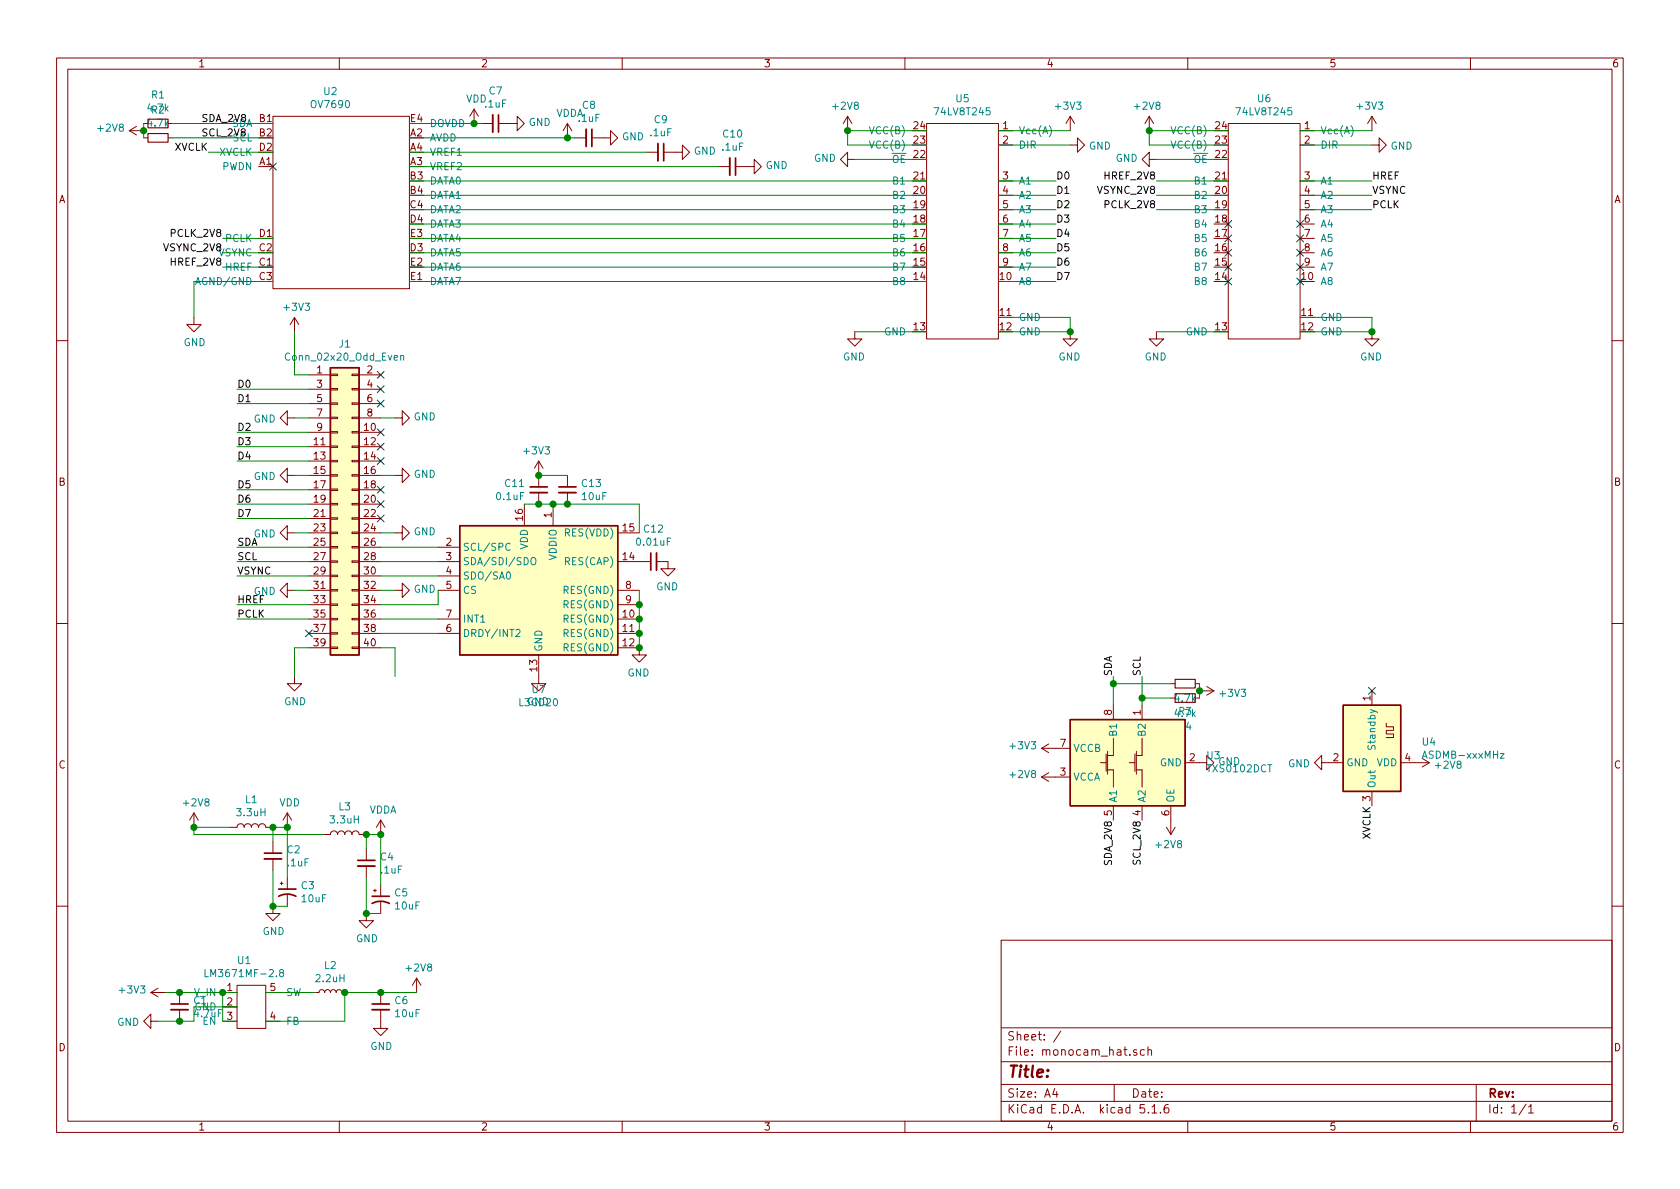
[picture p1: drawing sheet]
EESchema Schematic File Version 4
EELAYER 30 0
EELAYER END
$Descr A4 11693 8268
encoding utf-8
Sheet 1 1
Title ""
Date ""
Rev ""
Comp ""
Comment1 ""
Comment2 ""
Comment3 ""
Comment4 ""
$EndDescr
Wire Wire Line
	1900 1950 1350 1950
Wire Wire Line
	1350 1950 1350 2200
$Comp
L Device:C_Small C7
U 1 1
P 3450 850
F 0 "C7" V 3221 850 50  0000 C CNN
F 1 ".1uF" V 3312 850 50  0000 C CNN
F 2 "Capacitor_SMD:C_0402_1005Metric" H 3450 850 50  0001 C CNN
F 3 "~" H 3450 850 50  0001 C CNN
	1    3450 850 
	0    1    1    0   
$EndComp
Wire Wire Line
	2850 850  3300 850 
$Comp
L power:GND #PWR0101
U 1 1
P 3550 850
F 0 "#PWR0101" H 3550 600 50  0001 C CNN
F 1 "GND" V 3555 722 50  0000 R CNN
F 2 "" H 3550 850 50  0001 C CNN
F 3 "" H 3550 850 50  0001 C CNN
	1    3550 850 
	0    -1   -1   0   
$EndComp
$Comp
L power:VDD #PWR0102
U 1 1
P 3300 850
F 0 "#PWR0102" H 3300 700 50  0001 C CNN
F 1 "VDD" H 3317 1023 50  0000 C CNN
F 2 "" H 3300 850 50  0001 C CNN
F 3 "" H 3300 850 50  0001 C CNN
	1    3300 850 
	1    0    0    -1  
$EndComp
Connection ~ 3300 850 
Wire Wire Line
	3300 850  3350 850 
$Comp
L Device:C_Small C8
U 1 1
P 4100 950
F 0 "C8" V 3871 950 50  0000 C CNN
F 1 ".1uF" V 3962 950 50  0000 C CNN
F 2 "Capacitor_SMD:C_0402_1005Metric" H 4100 950 50  0001 C CNN
F 3 "~" H 4100 950 50  0001 C CNN
	1    4100 950 
	0    1    1    0   
$EndComp
$Comp
L power:GND #PWR0103
U 1 1
P 4200 950
F 0 "#PWR0103" H 4200 700 50  0001 C CNN
F 1 "GND" V 4205 822 50  0000 R CNN
F 2 "" H 4200 950 50  0001 C CNN
F 3 "" H 4200 950 50  0001 C CNN
	1    4200 950 
	0    -1   -1   0   
$EndComp
Wire Wire Line
	2850 950  3950 950 
$Comp
L power:VDDA #PWR0104
U 1 1
P 3950 950
F 0 "#PWR0104" H 3950 800 50  0001 C CNN
F 1 "VDDA" H 3967 1123 50  0000 C CNN
F 2 "" H 3950 950 50  0001 C CNN
F 3 "" H 3950 950 50  0001 C CNN
	1    3950 950 
	1    0    0    -1  
$EndComp
Connection ~ 3950 950 
Wire Wire Line
	3950 950  4000 950 
$Comp
L Device:C_Small C10
U 1 1
P 5100 1150
F 0 "C10" V 4871 1150 50  0000 C CNN
F 1 ".1uF" V 4962 1150 50  0000 C CNN
F 2 "Capacitor_SMD:C_0402_1005Metric" H 5100 1150 50  0001 C CNN
F 3 "~" H 5100 1150 50  0001 C CNN
	1    5100 1150
	0    1    1    0   
$EndComp
$Comp
L power:GND #PWR0106
U 1 1
P 5200 1150
F 0 "#PWR0106" H 5200 900 50  0001 C CNN
F 1 "GND" V 5205 1022 50  0000 R CNN
F 2 "" H 5200 1150 50  0001 C CNN
F 3 "" H 5200 1150 50  0001 C CNN
	1    5200 1150
	0    -1   -1   0   
$EndComp
Wire Wire Line
	2850 1050 4500 1050
Wire Wire Line
	2150 4500 2050 4500
Wire Wire Line
	2050 4100 2150 4100
Wire Wire Line
	2050 3700 2150 3700
Wire Wire Line
	2050 3300 2150 3300
Wire Wire Line
	2050 2900 2150 2900
Wire Wire Line
	2650 2900 2750 2900
Wire Wire Line
	2750 3300 2650 3300
Wire Wire Line
	2750 3700 2650 3700
Wire Wire Line
	2750 4100 2650 4100
Wire Wire Line
	2750 4500 2650 4500
Wire Wire Line
	2050 4500 2050 4700
Wire Wire Line
	2750 4700 2750 4500
$Comp
L power:GND #PWR0107
U 1 1
P 2050 4700
F 0 "#PWR0107" H 2050 4450 50  0001 C CNN
F 1 "GND" H 2055 4527 50  0000 C CNN
F 2 "" H 2050 4700 50  0001 C CNN
F 3 "" H 2050 4700 50  0001 C CNN
	1    2050 4700
	1    0    0    -1  
$EndComp
Wire Wire Line
	2150 2600 2050 2600
Wire Wire Line
	2050 2600 2050 2300
$Comp
L power:+3V3 #PWR0108
U 1 1
P 2050 2300
F 0 "#PWR0108" H 2050 2150 50  0001 C CNN
F 1 "+3V3" H 2065 2473 50  0000 C CNN
F 2 "" H 2050 2300 50  0001 C CNN
F 3 "" H 2050 2300 50  0001 C CNN
	1    2050 2300
	1    0    0    -1  
$EndComp
Text Label 1650 2700 0    50   ~ 0
D0
Text Label 1650 2800 0    50   ~ 0
D1
Text Label 1650 3000 0    50   ~ 0
D2
Text Label 1650 3100 0    50   ~ 0
D3
Text Label 1650 3200 0    50   ~ 0
D4
Text Label 1650 3400 0    50   ~ 0
D5
Text Label 1650 3500 0    50   ~ 0
D6
Text Label 1650 3600 0    50   ~ 0
D7
Wire Wire Line
	1650 2700 2150 2700
Wire Wire Line
	2150 2800 1650 2800
Wire Wire Line
	1650 3000 2150 3000
Wire Wire Line
	2150 3100 1650 3100
Wire Wire Line
	1650 3200 2150 3200
Wire Wire Line
	2150 3400 1650 3400
Wire Wire Line
	1650 3500 2150 3500
Wire Wire Line
	2150 3600 1650 3600
Text Label 1400 850  0    50   ~ 0
SDA_2V8
Text Label 1400 950  0    50   ~ 0
SCL_2V8
Text Label 1650 3800 0    50   ~ 0
SDA
Wire Wire Line
	1650 3800 2150 3800
Text Label 1650 3900 0    50   ~ 0
SCL
Wire Wire Line
	1650 3900 2150 3900
Text Label 1550 1750 2    50   ~ 0
VSYNC_2V8
Text Label 1550 1850 2    50   ~ 0
HREF_2V8
Text Label 1550 1650 2    50   ~ 0
PCLK_2V8
Text Label 1650 4000 0    50   ~ 0
VSYNC
Text Label 1650 4200 0    50   ~ 0
HREF
Text Label 1650 4300 0    50   ~ 0
PCLK
Wire Wire Line
	1650 4300 2150 4300
Wire Wire Line
	2150 4200 1650 4200
Wire Wire Line
	1650 4000 2150 4000
Wire Wire Line
	1550 1650 1900 1650
Wire Wire Line
	1900 1750 1550 1750
Wire Wire Line
	1550 1850 1900 1850
Wire Wire Line
	8550 900  8000 900 
Wire Wire Line
	8000 900  8000 1000
Wire Wire Line
	8000 1000 8550 1000
$Comp
L power:+2V8 #PWR0109
U 1 1
P 8000 900
F 0 "#PWR0109" H 8000 750 50  0001 C CNN
F 1 "+2V8" H 8015 1073 50  0000 C CNN
F 2 "" H 8000 900 50  0001 C CNN
F 3 "" H 8000 900 50  0001 C CNN
	1    8000 900 
	-1   0    0    -1  
$EndComp
Connection ~ 8000 900 
$Comp
L power:+3V3 #PWR0110
U 1 1
P 9550 900
F 0 "#PWR0110" H 9550 750 50  0001 C CNN
F 1 "+3V3" H 9565 1073 50  0000 C CNN
F 2 "" H 9550 900 50  0001 C CNN
F 3 "" H 9550 900 50  0001 C CNN
	1    9550 900 
	-1   0    0    -1  
$EndComp
Wire Wire Line
	9050 2200 9550 2200
Wire Wire Line
	9550 2200 9550 2300
Wire Wire Line
	9550 2300 9050 2300
$Comp
L power:GND #PWR0111
U 1 1
P 9550 2300
F 0 "#PWR0111" H 9550 2050 50  0001 C CNN
F 1 "GND" H 9555 2127 50  0000 C CNN
F 2 "" H 9550 2300 50  0001 C CNN
F 3 "" H 9550 2300 50  0001 C CNN
	1    9550 2300
	-1   0    0    -1  
$EndComp
Connection ~ 9550 2300
Wire Wire Line
	8550 2300 8050 2300
$Comp
L power:GND #PWR0112
U 1 1
P 8050 2300
F 0 "#PWR0112" H 8050 2050 50  0001 C CNN
F 1 "GND" H 8055 2127 50  0000 C CNN
F 2 "" H 8050 2300 50  0001 C CNN
F 3 "" H 8050 2300 50  0001 C CNN
	1    8050 2300
	-1   0    0    -1  
$EndComp
Wire Wire Line
	8550 1100 8050 1100
$Comp
L power:GND #PWR0113
U 1 1
P 8050 1100
F 0 "#PWR0113" H 8050 850 50  0001 C CNN
F 1 "GND" V 8055 972 50  0000 R CNN
F 2 "" H 8050 1100 50  0001 C CNN
F 3 "" H 8050 1100 50  0001 C CNN
	1    8050 1100
	0    1    -1   0   
$EndComp
$Comp
L power:GND #PWR0114
U 1 1
P 9550 1000
F 0 "#PWR0114" H 9550 750 50  0001 C CNN
F 1 "GND" V 9555 872 50  0000 R CNN
F 2 "" H 9550 1000 50  0001 C CNN
F 3 "" H 9550 1000 50  0001 C CNN
	1    9550 1000
	0    -1   1    0   
$EndComp
Text Label 8050 1350 2    50   ~ 0
VSYNC_2V8
Text Label 8050 1250 2    50   ~ 0
HREF_2V8
Text Label 8050 1450 2    50   ~ 0
PCLK_2V8
Wire Wire Line
	8550 1250 8050 1250
Wire Wire Line
	8050 1350 8550 1350
Wire Wire Line
	8550 1450 8050 1450
Text Label 9550 1250 0    50   ~ 0
HREF
Wire Wire Line
	9050 1250 9550 1250
Wire Wire Line
	9050 1450 9550 1450
Wire Wire Line
	9550 1350 9050 1350
Text Label 9550 1450 0    50   ~ 0
PCLK
Text Label 9550 1350 0    50   ~ 0
VSYNC
$Comp
L Device:R_Small R1
U 1 1
P 1100 850
F 0 "R1" V 1296 850 50  0000 C CNN
F 1 "4.7k" V 1205 850 50  0000 C CNN
F 2 "Resistor_SMD:R_0402_1005Metric" H 1100 850 50  0001 C CNN
F 3 "~" H 1100 850 50  0001 C CNN
	1    1100 850 
	0    -1   -1   0   
$EndComp
$Comp
L Device:R_Small R2
U 1 1
P 1100 950
F 0 "R2" V 904 950 50  0000 C CNN
F 1 "4.7k" V 995 950 50  0000 C CNN
F 2 "Resistor_SMD:R_0402_1005Metric" H 1100 950 50  0001 C CNN
F 3 "~" H 1100 950 50  0001 C CNN
	1    1100 950 
	0    1    1    0   
$EndComp
Wire Wire Line
	1000 850  1000 900 
$Comp
L power:+2V8 #PWR0115
U 1 1
P 1000 900
F 0 "#PWR0115" H 1000 750 50  0001 C CNN
F 1 "+2V8" V 1015 1028 50  0000 L CNN
F 2 "" H 1000 900 50  0001 C CNN
F 3 "" H 1000 900 50  0001 C CNN
	1    1000 900 
	0    -1   -1   0   
$EndComp
Connection ~ 1000 900 
Wire Wire Line
	1000 900  1000 950 
Wire Wire Line
	1200 850  1900 850 
Wire Wire Line
	1200 950  1900 950 
$Comp
L Oscillator:ASDMB-xxxMHz U4
U 1 1
P 9550 5200
F 0 "U4" V 9504 5544 50  0000 L CNN
F 1 "ASDMB-xxxMHz" V 9595 5544 50  0000 L CNN
F 2 "Oscillator:Oscillator_SMD_Abracon_ASDMB-4Pin_2.5x2.0mm" H 9550 5200 50  0001 C CNN
F 3 "https://abracon.com/Oscillators/ASDMB.pdf" H 9850 5650 50  0001 C CNN
	1    9550 5200
	0    1    1    0   
$EndComp
$Comp
L power:+2V8 #PWR0116
U 1 1
P 9850 5300
F 0 "#PWR0116" H 9850 5150 50  0001 C CNN
F 1 "+2V8" V 9865 5428 50  0000 L CNN
F 2 "" H 9850 5300 50  0001 C CNN
F 3 "" H 9850 5300 50  0001 C CNN
	1    9850 5300
	0    1    1    0   
$EndComp
Text Label 9550 5600 3    50   ~ 0
XVCLK
Text Label 1450 1050 2    50   ~ 0
XVCLK
Wire Wire Line
	1450 1050 1900 1050
$Comp
L power:GND #PWR0117
U 1 1
P 9250 5300
F 0 "#PWR0117" H 9250 5050 50  0001 C CNN
F 1 "GND" V 9255 5172 50  0000 R CNN
F 2 "" H 9250 5300 50  0001 C CNN
F 3 "" H 9250 5300 50  0001 C CNN
	1    9250 5300
	0    1    1    0   
$EndComp
NoConn ~ 9550 4800
NoConn ~ 1900 1150
NoConn ~ 2150 4400
NoConn ~ 9050 1850
NoConn ~ 9050 1950
NoConn ~ 8550 1850
NoConn ~ 8550 1950
$Comp
L Connector_Generic:Conn_02x20_Odd_Even J1
U 1 1
P 2350 3500
F 0 "J1" H 2400 4617 50  0000 C CNN
F 1 "Conn_02x20_Odd_Even" H 2400 4526 50  0000 C CNN
F 2 "Connector_PinHeader_2.54mm:PinHeader_2x20_P2.54mm_Vertical" H 2350 3500 50  0001 C CNN
F 3 "~" H 2350 3500 50  0001 C CNN
	1    2350 3500
	1    0    0    -1  
$EndComp
$Comp
L monocam_hat-rescue:OV7690-sch_symbols U2
U 1 1
P 2350 1450
F 0 "U2" H 2300 2275 50  0000 C CNN
F 1 "OV7690" H 2300 2184 50  0000 C CNN
F 2 "User Footprints:BGA-20_2.4x2.6mm_Layout4x5_P0.5mm_0.2mm_Pad" H 2300 1450 50  0001 C CNN
F 3 "" H 2300 1450 50  0001 C CNN
	1    2350 1450
	1    0    0    -1  
$EndComp
$Comp
L monocam_hat-rescue:74LV8T245-sch_symbols U6
U 1 1
P 8800 1750
F 0 "U6" H 8800 2825 50  0000 C CNN
F 1 "74LV8T245" H 8800 2734 50  0000 C CNN
F 2 "Package_SO:TSSOP-24_4.4x7.8mm_P0.65mm" H 8800 1750 50  0001 C CNN
F 3 "" H 8800 1750 50  0001 C CNN
	1    8800 1750
	-1   0    0    -1  
$EndComp
Wire Wire Line
	9550 900  9050 900 
Wire Wire Line
	9550 1000 9050 1000
$Comp
L Logic_LevelTranslator:TXS0102DCT U3
U 1 1
P 7850 5300
F 0 "U3" V 7896 4756 50  0000 R CNN
F 1 "TXS0102DCT" V 7805 4756 50  0000 R CNN
F 2 "Package_SO:SSOP-8_2.95x2.8mm_P0.65mm" H 7850 4750 50  0001 C CNN
F 3 "http://www.ti.com/lit/gpn/txs0102" H 7850 5280 50  0001 C CNN
	1    7850 5300
	0    -1   -1   0   
$EndComp
$Comp
L power:+3V3 #PWR0118
U 1 1
P 7350 5200
F 0 "#PWR0118" H 7350 5050 50  0001 C CNN
F 1 "+3V3" V 7365 5328 50  0000 L CNN
F 2 "" H 7350 5200 50  0001 C CNN
F 3 "" H 7350 5200 50  0001 C CNN
	1    7350 5200
	0    -1   -1   0   
$EndComp
$Comp
L power:+2V8 #PWR0119
U 1 1
P 7350 5400
F 0 "#PWR0119" H 7350 5250 50  0001 C CNN
F 1 "+2V8" V 7365 5528 50  0000 L CNN
F 2 "" H 7350 5400 50  0001 C CNN
F 3 "" H 7350 5400 50  0001 C CNN
	1    7350 5400
	0    -1   -1   0   
$EndComp
$Comp
L power:GND #PWR0120
U 1 1
P 8350 5300
F 0 "#PWR0120" H 8350 5050 50  0001 C CNN
F 1 "GND" V 8355 5172 50  0000 R CNN
F 2 "" H 8350 5300 50  0001 C CNN
F 3 "" H 8350 5300 50  0001 C CNN
	1    8350 5300
	0    -1   -1   0   
$EndComp
Text Label 7750 5700 3    50   ~ 0
SDA_2V8
Text Label 7950 5700 3    50   ~ 0
SCL_2V8
$Comp
L power:+2V8 #PWR0121
U 1 1
P 8150 5700
F 0 "#PWR0121" H 8150 5550 50  0001 C CNN
F 1 "+2V8" H 8165 5873 50  0000 C CNN
F 2 "" H 8150 5700 50  0001 C CNN
F 3 "" H 8150 5700 50  0001 C CNN
	1    8150 5700
	-1   0    0    1   
$EndComp
Text Label 7750 4700 1    50   ~ 0
SDA
Text Label 7950 4700 1    50   ~ 0
SCL
$Comp
L Device:R_Small R4
U 1 1
P 8250 4850
F 0 "R4" V 8446 4850 50  0000 C CNN
F 1 "4.7k" V 8355 4850 50  0000 C CNN
F 2 "Resistor_SMD:R_0402_1005Metric" H 8250 4850 50  0001 C CNN
F 3 "~" H 8250 4850 50  0001 C CNN
	1    8250 4850
	0    1    1    0   
$EndComp
$Comp
L Device:R_Small R3
U 1 1
P 8250 4750
F 0 "R3" V 8054 4750 50  0000 C CNN
F 1 "4.7k" V 8145 4750 50  0000 C CNN
F 2 "Resistor_SMD:R_0402_1005Metric" H 8250 4750 50  0001 C CNN
F 3 "~" H 8250 4750 50  0001 C CNN
	1    8250 4750
	0    -1   -1   0   
$EndComp
Wire Wire Line
	7950 4700 7950 4850
Wire Wire Line
	7750 4900 7750 4750
Wire Wire Line
	8150 4750 7750 4750
Connection ~ 7750 4750
Wire Wire Line
	7750 4750 7750 4700
Wire Wire Line
	8150 4850 7950 4850
Connection ~ 7950 4850
Wire Wire Line
	7950 4850 7950 4900
Wire Wire Line
	8350 4750 8350 4800
$Comp
L power:+3V3 #PWR0122
U 1 1
P 8350 4800
F 0 "#PWR0122" H 8350 4650 50  0001 C CNN
F 1 "+3V3" V 8365 4928 50  0000 L CNN
F 2 "" H 8350 4800 50  0001 C CNN
F 3 "" H 8350 4800 50  0001 C CNN
	1    8350 4800
	0    1    1    0   
$EndComp
Connection ~ 8350 4800
Wire Wire Line
	8350 4800 8350 4850
$Comp
L power:GND #PWR0123
U 1 1
P 1350 2200
F 0 "#PWR0123" H 1350 1950 50  0001 C CNN
F 1 "GND" H 1355 2027 50  0000 C CNN
F 2 "" H 1350 2200 50  0001 C CNN
F 3 "" H 1350 2200 50  0001 C CNN
	1    1350 2200
	1    0    0    -1  
$EndComp
Wire Wire Line
	6450 900  5900 900 
Wire Wire Line
	5900 900  5900 1000
Wire Wire Line
	5900 1000 6450 1000
$Comp
L power:+2V8 #PWR0124
U 1 1
P 5900 900
F 0 "#PWR0124" H 5900 750 50  0001 C CNN
F 1 "+2V8" H 5915 1073 50  0000 C CNN
F 2 "" H 5900 900 50  0001 C CNN
F 3 "" H 5900 900 50  0001 C CNN
	1    5900 900 
	-1   0    0    -1  
$EndComp
Connection ~ 5900 900 
$Comp
L power:+3V3 #PWR0125
U 1 1
P 7450 900
F 0 "#PWR0125" H 7450 750 50  0001 C CNN
F 1 "+3V3" H 7465 1073 50  0000 C CNN
F 2 "" H 7450 900 50  0001 C CNN
F 3 "" H 7450 900 50  0001 C CNN
	1    7450 900 
	-1   0    0    -1  
$EndComp
Wire Wire Line
	6950 2200 7450 2200
Wire Wire Line
	7450 2200 7450 2300
Wire Wire Line
	7450 2300 6950 2300
$Comp
L power:GND #PWR0126
U 1 1
P 7450 2300
F 0 "#PWR0126" H 7450 2050 50  0001 C CNN
F 1 "GND" H 7455 2127 50  0000 C CNN
F 2 "" H 7450 2300 50  0001 C CNN
F 3 "" H 7450 2300 50  0001 C CNN
	1    7450 2300
	-1   0    0    -1  
$EndComp
Connection ~ 7450 2300
Wire Wire Line
	6450 2300 5950 2300
$Comp
L power:GND #PWR0127
U 1 1
P 5950 2300
F 0 "#PWR0127" H 5950 2050 50  0001 C CNN
F 1 "GND" H 5955 2127 50  0000 C CNN
F 2 "" H 5950 2300 50  0001 C CNN
F 3 "" H 5950 2300 50  0001 C CNN
	1    5950 2300
	-1   0    0    -1  
$EndComp
Wire Wire Line
	6450 1100 5950 1100
$Comp
L power:GND #PWR0128
U 1 1
P 5950 1100
F 0 "#PWR0128" H 5950 850 50  0001 C CNN
F 1 "GND" V 5955 972 50  0000 R CNN
F 2 "" H 5950 1100 50  0001 C CNN
F 3 "" H 5950 1100 50  0001 C CNN
	1    5950 1100
	0    1    -1   0   
$EndComp
$Comp
L power:GND #PWR0129
U 1 1
P 7450 1000
F 0 "#PWR0129" H 7450 750 50  0001 C CNN
F 1 "GND" V 7455 872 50  0000 R CNN
F 2 "" H 7450 1000 50  0001 C CNN
F 3 "" H 7450 1000 50  0001 C CNN
	1    7450 1000
	0    -1   1    0   
$EndComp
$Comp
L monocam_hat-rescue:74LV8T245-sch_symbols U5
U 1 1
P 6700 1750
F 0 "U5" H 6700 2825 50  0000 C CNN
F 1 "74LV8T245" H 6700 2734 50  0000 C CNN
F 2 "Package_SO:TSSOP-24_4.4x7.8mm_P0.65mm" H 6700 1750 50  0001 C CNN
F 3 "" H 6700 1750 50  0001 C CNN
	1    6700 1750
	-1   0    0    -1  
$EndComp
Wire Wire Line
	7450 900  6950 900 
Wire Wire Line
	7450 1000 6950 1000
Wire Wire Line
	2850 1250 6450 1250
Wire Wire Line
	6450 1350 2850 1350
Wire Wire Line
	2850 1450 6450 1450
Wire Wire Line
	6450 1950 2850 1950
Wire Wire Line
	2850 1850 6450 1850
Wire Wire Line
	6450 1750 2850 1750
Wire Wire Line
	2850 1650 6450 1650
Wire Wire Line
	6450 1550 2850 1550
Text Label 7350 1250 0    50   ~ 0
D0
Wire Wire Line
	7350 1250 6950 1250
Text Label 7350 1350 0    50   ~ 0
D1
Text Label 7350 1450 0    50   ~ 0
D2
Text Label 7350 1550 0    50   ~ 0
D3
Text Label 7350 1650 0    50   ~ 0
D4
Text Label 7350 1750 0    50   ~ 0
D5
Text Label 7350 1850 0    50   ~ 0
D6
Text Label 7350 1950 0    50   ~ 0
D7
Wire Wire Line
	7350 1350 6950 1350
Wire Wire Line
	6950 1450 7350 1450
Wire Wire Line
	7350 1550 6950 1550
Wire Wire Line
	6950 1650 7350 1650
Wire Wire Line
	7350 1750 6950 1750
Wire Wire Line
	6950 1850 7350 1850
Wire Wire Line
	6950 1950 7350 1950
NoConn ~ 8550 1550
NoConn ~ 8550 1650
NoConn ~ 8550 1750
NoConn ~ 9050 1550
NoConn ~ 9050 1650
NoConn ~ 9050 1750
$Comp
L power:+2V8 #PWR0130
U 1 1
P 1350 5750
AR Path="/5F481E97" Ref="#PWR0130"  Part="1" 
AR Path="/5F49A591/5F481E97" Ref="#PWR?"  Part="1" 
AR Path="/5F453830/5F481E97" Ref="#PWR?"  Part="1" 
AR Path="/5F4C0E50/5F481E97" Ref="#PWR?"  Part="1" 
F 0 "#PWR0130" H 1350 5600 50  0001 C CNN
F 1 "+2V8" H 1365 5923 50  0000 C CNN
F 2 "" H 1350 5750 50  0001 C CNN
F 3 "" H 1350 5750 50  0001 C CNN
	1    1350 5750
	1    0    0    -1  
$EndComp
$Comp
L Device:C_Small C2
U 1 1
P 1900 5950
AR Path="/5F481E9D" Ref="C2"  Part="1" 
AR Path="/5F49A591/5F481E9D" Ref="C?"  Part="1" 
AR Path="/5F453830/5F481E9D" Ref="C?"  Part="1" 
AR Path="/5F4C0E50/5F481E9D" Ref="C?"  Part="1" 
F 0 "C2" H 1992 5996 50  0000 L CNN
F 1 ".1uF" H 1992 5905 50  0000 L CNN
F 2 "Capacitor_SMD:C_0402_1005Metric" H 1900 5950 50  0001 C CNN
F 3 "~" H 1900 5950 50  0001 C CNN
	1    1900 5950
	1    0    0    -1  
$EndComp
$Comp
L Device:CP1_Small C3
U 1 1
P 2000 6200
AR Path="/5F481EA3" Ref="C3"  Part="1" 
AR Path="/5F49A591/5F481EA3" Ref="C?"  Part="1" 
AR Path="/5F453830/5F481EA3" Ref="C?"  Part="1" 
AR Path="/5F4C0E50/5F481EA3" Ref="C?"  Part="1" 
F 0 "C3" H 2091 6246 50  0000 L CNN
F 1 "10uF" H 2091 6155 50  0000 L CNN
F 2 "Capacitor_SMD:C_0402_1005Metric" H 2000 6200 50  0001 C CNN
F 3 "~" H 2000 6200 50  0001 C CNN
	1    2000 6200
	1    0    0    -1  
$EndComp
Wire Wire Line
	1900 6050 1900 6300
Wire Wire Line
	1900 6300 2000 6300
$Comp
L power:GND #PWR0131
U 1 1
P 1900 6300
AR Path="/5F481EAB" Ref="#PWR0131"  Part="1" 
AR Path="/5F49A591/5F481EAB" Ref="#PWR?"  Part="1" 
AR Path="/5F453830/5F481EAB" Ref="#PWR?"  Part="1" 
AR Path="/5F4C0E50/5F481EAB" Ref="#PWR?"  Part="1" 
F 0 "#PWR0131" H 1900 6050 50  0001 C CNN
F 1 "GND" H 1905 6127 50  0000 C CNN
F 2 "" H 1900 6300 50  0001 C CNN
F 3 "" H 1900 6300 50  0001 C CNN
	1    1900 6300
	1    0    0    -1  
$EndComp
Connection ~ 1900 6300
Wire Wire Line
	1900 5750 1900 5850
Wire Wire Line
	1900 5750 2000 5750
Wire Wire Line
	2000 5750 2000 6100
$Comp
L Device:C_Small C4
U 1 1
P 2550 6000
AR Path="/5F481EBC" Ref="C4"  Part="1" 
AR Path="/5F49A591/5F481EBC" Ref="C?"  Part="1" 
AR Path="/5F453830/5F481EBC" Ref="C?"  Part="1" 
AR Path="/5F4C0E50/5F481EBC" Ref="C?"  Part="1" 
F 0 "C4" H 2642 6046 50  0000 L CNN
F 1 ".1uF" H 2642 5955 50  0000 L CNN
F 2 "Capacitor_SMD:C_0402_1005Metric" H 2550 6000 50  0001 C CNN
F 3 "~" H 2550 6000 50  0001 C CNN
	1    2550 6000
	1    0    0    -1  
$EndComp
$Comp
L Device:CP1_Small C5
U 1 1
P 2650 6250
AR Path="/5F481EC2" Ref="C5"  Part="1" 
AR Path="/5F49A591/5F481EC2" Ref="C?"  Part="1" 
AR Path="/5F453830/5F481EC2" Ref="C?"  Part="1" 
AR Path="/5F4C0E50/5F481EC2" Ref="C?"  Part="1" 
F 0 "C5" H 2741 6296 50  0000 L CNN
F 1 "10uF" H 2741 6205 50  0000 L CNN
F 2 "Capacitor_SMD:C_0402_1005Metric" H 2650 6250 50  0001 C CNN
F 3 "~" H 2650 6250 50  0001 C CNN
	1    2650 6250
	1    0    0    -1  
$EndComp
Wire Wire Line
	2550 6100 2550 6350
Wire Wire Line
	2550 6350 2650 6350
$Comp
L power:GND #PWR0132
U 1 1
P 2550 6350
AR Path="/5F481ECA" Ref="#PWR0132"  Part="1" 
AR Path="/5F49A591/5F481ECA" Ref="#PWR?"  Part="1" 
AR Path="/5F453830/5F481ECA" Ref="#PWR?"  Part="1" 
AR Path="/5F4C0E50/5F481ECA" Ref="#PWR?"  Part="1" 
F 0 "#PWR0132" H 2550 6100 50  0001 C CNN
F 1 "GND" H 2555 6177 50  0000 C CNN
F 2 "" H 2550 6350 50  0001 C CNN
F 3 "" H 2550 6350 50  0001 C CNN
	1    2550 6350
	1    0    0    -1  
$EndComp
Connection ~ 2550 6350
Wire Wire Line
	2550 5800 2550 5900
Wire Wire Line
	2550 5800 2650 5800
Wire Wire Line
	2650 5800 2650 6150
Wire Wire Line
	1350 5750 1600 5750
Wire Wire Line
	1350 5750 1350 5800
Wire Wire Line
	1350 5800 2250 5800
Connection ~ 1350 5750
$Comp
L power:VDD #PWR0133
U 1 1
P 2000 5750
AR Path="/5F481EDF" Ref="#PWR0133"  Part="1" 
AR Path="/5F49A591/5F481EDF" Ref="#PWR?"  Part="1" 
AR Path="/5F453830/5F481EDF" Ref="#PWR?"  Part="1" 
AR Path="/5F4C0E50/5F481EDF" Ref="#PWR?"  Part="1" 
F 0 "#PWR0133" H 2000 5600 50  0001 C CNN
F 1 "VDD" H 2017 5923 50  0000 C CNN
F 2 "" H 2000 5750 50  0001 C CNN
F 3 "" H 2000 5750 50  0001 C CNN
	1    2000 5750
	1    0    0    -1  
$EndComp
Connection ~ 2000 5750
$Comp
L power:VDDA #PWR0134
U 1 1
P 2650 5800
AR Path="/5F481EE6" Ref="#PWR0134"  Part="1" 
AR Path="/5F49A591/5F481EE6" Ref="#PWR?"  Part="1" 
AR Path="/5F453830/5F481EE6" Ref="#PWR?"  Part="1" 
AR Path="/5F4C0E50/5F481EE6" Ref="#PWR?"  Part="1" 
F 0 "#PWR0134" H 2650 5650 50  0001 C CNN
F 1 "VDDA" H 2667 5973 50  0000 C CNN
F 2 "" H 2650 5800 50  0001 C CNN
F 3 "" H 2650 5800 50  0001 C CNN
	1    2650 5800
	1    0    0    -1  
$EndComp
Connection ~ 2650 5800
$Comp
L monocam_hat-rescue:LM3671MF-2.8-sch_symbols U1
U 1 1
P 1750 7200
AR Path="/5F481EED" Ref="U1"  Part="1" 
AR Path="/5F49A591/5F481EED" Ref="U?"  Part="1" 
AR Path="/5F453830/5F481EED" Ref="U?"  Part="1" 
AR Path="/5F4C0E50/5F481EED" Ref="U?"  Part="1" 
F 0 "U1" H 1700 7725 50  0000 C CNN
F 1 "LM3671MF-2.8" H 1700 7634 50  0000 C CNN
F 2 "Package_TO_SOT_SMD:SOT-23-5" H 1850 7200 50  0001 C CNN
F 3 "" H 1850 7200 50  0001 C CNN
	1    1750 7200
	1    0    0    -1  
$EndComp
Wire Wire Line
	1150 6900 1250 6900
$Comp
L power:+3V3 #PWR0135
U 1 1
P 1150 6900
AR Path="/5F481EF4" Ref="#PWR0135"  Part="1" 
AR Path="/5F49A591/5F481EF4" Ref="#PWR?"  Part="1" 
AR Path="/5F453830/5F481EF4" Ref="#PWR?"  Part="1" 
AR Path="/5F4C0E50/5F481EF4" Ref="#PWR?"  Part="1" 
F 0 "#PWR0135" H 1150 6750 50  0001 C CNN
F 1 "+3V3" V 1165 7028 50  0000 L CNN
F 2 "" H 1150 6900 50  0001 C CNN
F 3 "" H 1150 6900 50  0001 C CNN
	1    1150 6900
	0    -1   -1   0   
$EndComp
$Comp
L Device:C_Small C1
U 1 1
P 1250 7000
AR Path="/5F481EFA" Ref="C1"  Part="1" 
AR Path="/5F49A591/5F481EFA" Ref="C?"  Part="1" 
AR Path="/5F453830/5F481EFA" Ref="C?"  Part="1" 
AR Path="/5F4C0E50/5F481EFA" Ref="C?"  Part="1" 
F 0 "C1" H 1342 7046 50  0000 L CNN
F 1 "4.7uF" H 1342 6955 50  0000 L CNN
F 2 "Capacitor_SMD:C_0402_1005Metric" H 1250 7000 50  0001 C CNN
F 3 "~" H 1250 7000 50  0001 C CNN
	1    1250 7000
	1    0    0    -1  
$EndComp
Connection ~ 1250 6900
Wire Wire Line
	1250 6900 1550 6900
Wire Wire Line
	1650 7000 1350 7000
Wire Wire Line
	1350 7000 1350 7100
Wire Wire Line
	1350 7100 1250 7100
Connection ~ 1250 7100
Wire Wire Line
	1250 7100 1100 7100
$Comp
L power:GND #PWR0136
U 1 1
P 1100 7100
AR Path="/5F481F07" Ref="#PWR0136"  Part="1" 
AR Path="/5F49A591/5F481F07" Ref="#PWR?"  Part="1" 
AR Path="/5F453830/5F481F07" Ref="#PWR?"  Part="1" 
AR Path="/5F4C0E50/5F481F07" Ref="#PWR?"  Part="1" 
F 0 "#PWR0136" H 1100 6850 50  0001 C CNN
F 1 "GND" V 1105 6972 50  0000 R CNN
F 2 "" H 1100 7100 50  0001 C CNN
F 3 "" H 1100 7100 50  0001 C CNN
	1    1100 7100
	0    1    1    0   
$EndComp
Wire Wire Line
	1550 7100 1550 6900
Connection ~ 1550 6900
Wire Wire Line
	1550 6900 1650 6900
Wire Wire Line
	1850 6900 2200 6900
Wire Wire Line
	2400 6900 2400 7100
Wire Wire Line
	2400 7100 1850 7100
Wire Wire Line
	2400 6900 2650 6900
Connection ~ 2400 6900
$Comp
L power:+2V8 #PWR0137
U 1 1
P 2900 6900
AR Path="/5F481F15" Ref="#PWR0137"  Part="1" 
AR Path="/5F49A591/5F481F15" Ref="#PWR?"  Part="1" 
AR Path="/5F453830/5F481F15" Ref="#PWR?"  Part="1" 
AR Path="/5F4C0E50/5F481F15" Ref="#PWR?"  Part="1" 
F 0 "#PWR0137" H 2900 6750 50  0001 C CNN
F 1 "+2V8" H 2915 7073 50  0000 C CNN
F 2 "" H 2900 6900 50  0001 C CNN
F 3 "" H 2900 6900 50  0001 C CNN
	1    2900 6900
	1    0    0    -1  
$EndComp
$Comp
L Device:C_Small C6
U 1 1
P 2650 7000
AR Path="/5F481F1B" Ref="C6"  Part="1" 
AR Path="/5F49A591/5F481F1B" Ref="C?"  Part="1" 
AR Path="/5F453830/5F481F1B" Ref="C?"  Part="1" 
AR Path="/5F4C0E50/5F481F1B" Ref="C?"  Part="1" 
F 0 "C6" H 2742 7046 50  0000 L CNN
F 1 "10uF" H 2742 6955 50  0000 L CNN
F 2 "Capacitor_SMD:C_0402_1005Metric" H 2650 7000 50  0001 C CNN
F 3 "~" H 2650 7000 50  0001 C CNN
	1    2650 7000
	1    0    0    -1  
$EndComp
Connection ~ 2650 6900
Wire Wire Line
	2650 6900 2900 6900
$Comp
L power:GND #PWR0138
U 1 1
P 2650 7100
AR Path="/5F481F23" Ref="#PWR0138"  Part="1" 
AR Path="/5F49A591/5F481F23" Ref="#PWR?"  Part="1" 
AR Path="/5F453830/5F481F23" Ref="#PWR?"  Part="1" 
AR Path="/5F4C0E50/5F481F23" Ref="#PWR?"  Part="1" 
F 0 "#PWR0138" H 2650 6850 50  0001 C CNN
F 1 "GND" H 2655 6927 50  0000 C CNN
F 2 "" H 2650 7100 50  0001 C CNN
F 3 "" H 2650 7100 50  0001 C CNN
	1    2650 7100
	1    0    0    -1  
$EndComp
$Comp
L Device:L_Small L2
U 1 1
P 2300 6900
AR Path="/5F481F29" Ref="L2"  Part="1" 
AR Path="/5F49A591/5F481F29" Ref="L?"  Part="1" 
AR Path="/5F453830/5F481F29" Ref="L?"  Part="1" 
AR Path="/5F4C0E50/5F481F29" Ref="L?"  Part="1" 
F 0 "L2" V 2485 6900 50  0000 C CNN
F 1 "2.2uH" V 2394 6900 50  0000 C CNN
F 2 "Inductor_SMD:L_0603_1608Metric" H 2300 6900 50  0001 C CNN
F 3 "~" H 2300 6900 50  0001 C CNN
	1    2300 6900
	0    -1   -1   0   
$EndComp
Wire Wire Line
	1550 7100 1650 7100
Connection ~ 2550 5800
$Comp
L Device:L L3
U 1 1
P 2400 5800
AR Path="/5F481ED5" Ref="L3"  Part="1" 
AR Path="/5F49A591/5F481ED5" Ref="L?"  Part="1" 
AR Path="/5F453830/5F481ED5" Ref="L?"  Part="1" 
AR Path="/5F4C0E50/5F481ED5" Ref="L?"  Part="1" 
F 0 "L3" V 2590 5800 50  0000 C CNN
F 1 "3.3uH" V 2499 5800 50  0000 C CNN
F 2 "Inductor_SMD:L_0603_1608Metric" H 2400 5800 50  0001 C CNN
F 3 "~" H 2400 5800 50  0001 C CNN
	1    2400 5800
	0    -1   -1   0   
$EndComp
Connection ~ 1900 5750
$Comp
L Device:L L1
U 1 1
P 1750 5750
AR Path="/5F481EB6" Ref="L1"  Part="1" 
AR Path="/5F49A591/5F481EB6" Ref="L?"  Part="1" 
AR Path="/5F453830/5F481EB6" Ref="L?"  Part="1" 
AR Path="/5F4C0E50/5F481EB6" Ref="L?"  Part="1" 
F 0 "L1" V 1940 5750 50  0000 C CNN
F 1 "3.3uH" V 1849 5750 50  0000 C CNN
F 2 "Inductor_SMD:L_0603_1608Metric" H 1750 5750 50  0001 C CNN
F 3 "~" H 1750 5750 50  0001 C CNN
	1    1750 5750
	0    -1   -1   0   
$EndComp
$Comp
L Sensor_Motion:L3GD20 U7
U 1 1
P 3750 4100
F 0 "U7" H 3750 3411 50  0000 C CNN
F 1 "L3GD20" H 3750 3320 50  0000 C CNN
F 2 "Package_LGA:LGA-16_4x4mm_P0.65mm_LayoutBorder4x4y" H 3750 3350 50  0001 C CIN
F 3 "http://www.st.com/st-web-ui/static/active/en/resource/technical/document/datasheet/DM00036465.pdf" H 3750 4100 50  0001 C CNN
	1    3750 4100
	-1   0    0    -1  
$EndComp
Wire Wire Line
	4450 4100 4450 4200
Connection ~ 4450 4200
Wire Wire Line
	4450 4200 4450 4300
Connection ~ 4450 4300
Wire Wire Line
	4450 4300 4450 4400
Connection ~ 4450 4400
Wire Wire Line
	4450 4400 4450 4500
$Comp
L power:GND #PWR0139
U 1 1
P 4450 4500
F 0 "#PWR0139" H 4450 4250 50  0001 C CNN
F 1 "GND" H 4455 4327 50  0000 C CNN
F 2 "" H 4450 4500 50  0001 C CNN
F 3 "" H 4450 4500 50  0001 C CNN
	1    4450 4500
	-1   0    0    -1  
$EndComp
Connection ~ 4450 4500
$Comp
L power:GND #PWR0140
U 1 1
P 3750 4700
F 0 "#PWR0140" H 3750 4450 50  0001 C CNN
F 1 "GND" H 3755 4527 50  0000 C CNN
F 2 "" H 3750 4700 50  0001 C CNN
F 3 "" H 3750 4700 50  0001 C CNN
	1    3750 4700
	-1   0    0    -1  
$EndComp
Wire Wire Line
	3850 3500 3750 3500
$Comp
L Device:C_Small C11
U 1 1
P 3750 3400
F 0 "C11" H 3842 3446 50  0000 L CNN
F 1 "0.1uF" H 3842 3355 50  0000 L CNN
F 2 "Capacitor_SMD:C_0402_1005Metric" H 3750 3400 50  0001 C CNN
F 3 "~" H 3750 3400 50  0001 C CNN
	1    3750 3400
	-1   0    0    -1  
$EndComp
Connection ~ 3750 3500
Wire Wire Line
	3750 3500 3650 3500
$Comp
L power:+3V3 #PWR0141
U 1 1
P 3750 3300
F 0 "#PWR0141" H 3750 3150 50  0001 C CNN
F 1 "+3V3" H 3765 3473 50  0000 C CNN
F 2 "" H 3750 3300 50  0001 C CNN
F 3 "" H 3750 3300 50  0001 C CNN
	1    3750 3300
	-1   0    0    -1  
$EndComp
Wire Wire Line
	4450 3700 4450 3500
Wire Wire Line
	4450 3500 3950 3500
Connection ~ 3850 3500
$Comp
L power:GND #PWR0142
U 1 1
P 4650 3900
F 0 "#PWR0142" H 4650 3650 50  0001 C CNN
F 1 "GND" H 4655 3727 50  0000 C CNN
F 2 "" H 4650 3900 50  0001 C CNN
F 3 "" H 4650 3900 50  0001 C CNN
	1    4650 3900
	-1   0    0    -1  
$EndComp
Wire Wire Line
	3050 4400 2650 4400
Wire Wire Line
	2650 4300 3050 4300
Wire Wire Line
	2650 4200 3050 4200
Wire Wire Line
	3050 4200 3050 4100
Wire Wire Line
	2650 4000 3050 4000
Wire Wire Line
	2650 3900 3050 3900
Wire Wire Line
	2650 3800 3050 3800
NoConn ~ 2650 2600
NoConn ~ 2650 2700
NoConn ~ 2650 2800
NoConn ~ 2650 3000
NoConn ~ 2650 3100
NoConn ~ 2650 3200
NoConn ~ 2650 3400
NoConn ~ 2650 3500
NoConn ~ 2650 3600
Wire Wire Line
	2850 1150 5000 1150
$Comp
L power:GND #PWR0105
U 1 1
P 4700 1050
F 0 "#PWR0105" H 4700 800 50  0001 C CNN
F 1 "GND" V 4705 922 50  0000 R CNN
F 2 "" H 4700 1050 50  0001 C CNN
F 3 "" H 4700 1050 50  0001 C CNN
	1    4700 1050
	0    -1   -1   0   
$EndComp
$Comp
L Device:C_Small C9
U 1 1
P 4600 1050
F 0 "C9" V 4371 1050 50  0000 C CNN
F 1 ".1uF" V 4462 1050 50  0000 C CNN
F 2 "Capacitor_SMD:C_0402_1005Metric" H 4600 1050 50  0001 C CNN
F 3 "~" H 4600 1050 50  0001 C CNN
	1    4600 1050
	0    1    1    0   
$EndComp
$Comp
L power:GND #PWR0143
U 1 1
P 2050 2900
F 0 "#PWR0143" H 2050 2650 50  0001 C CNN
F 1 "GND" V 2055 2772 50  0000 R CNN
F 2 "" H 2050 2900 50  0001 C CNN
F 3 "" H 2050 2900 50  0001 C CNN
	1    2050 2900
	0    1    1    0   
$EndComp
$Comp
L power:GND #PWR0144
U 1 1
P 2050 3300
F 0 "#PWR0144" H 2050 3050 50  0001 C CNN
F 1 "GND" V 2055 3172 50  0000 R CNN
F 2 "" H 2050 3300 50  0001 C CNN
F 3 "" H 2050 3300 50  0001 C CNN
	1    2050 3300
	0    1    1    0   
$EndComp
$Comp
L power:GND #PWR0145
U 1 1
P 2050 3700
F 0 "#PWR0145" H 2050 3450 50  0001 C CNN
F 1 "GND" V 2055 3572 50  0000 R CNN
F 2 "" H 2050 3700 50  0001 C CNN
F 3 "" H 2050 3700 50  0001 C CNN
	1    2050 3700
	0    1    1    0   
$EndComp
$Comp
L power:GND #PWR0146
U 1 1
P 2050 4100
F 0 "#PWR0146" H 2050 3850 50  0001 C CNN
F 1 "GND" V 2055 3972 50  0000 R CNN
F 2 "" H 2050 4100 50  0001 C CNN
F 3 "" H 2050 4100 50  0001 C CNN
	1    2050 4100
	0    1    1    0   
$EndComp
$Comp
L power:GND #PWR0147
U 1 1
P 2750 2900
F 0 "#PWR0147" H 2750 2650 50  0001 C CNN
F 1 "GND" V 2755 2772 50  0000 R CNN
F 2 "" H 2750 2900 50  0001 C CNN
F 3 "" H 2750 2900 50  0001 C CNN
	1    2750 2900
	0    -1   -1   0   
$EndComp
$Comp
L power:GND #PWR0148
U 1 1
P 2750 3300
F 0 "#PWR0148" H 2750 3050 50  0001 C CNN
F 1 "GND" V 2755 3172 50  0000 R CNN
F 2 "" H 2750 3300 50  0001 C CNN
F 3 "" H 2750 3300 50  0001 C CNN
	1    2750 3300
	0    -1   -1   0   
$EndComp
$Comp
L power:GND #PWR0149
U 1 1
P 2750 3700
F 0 "#PWR0149" H 2750 3450 50  0001 C CNN
F 1 "GND" V 2755 3572 50  0000 R CNN
F 2 "" H 2750 3700 50  0001 C CNN
F 3 "" H 2750 3700 50  0001 C CNN
	1    2750 3700
	0    -1   -1   0   
$EndComp
$Comp
L power:GND #PWR0150
U 1 1
P 2750 4100
F 0 "#PWR0150" H 2750 3850 50  0001 C CNN
F 1 "GND" V 2755 3972 50  0000 R CNN
F 2 "" H 2750 4100 50  0001 C CNN
F 3 "" H 2750 4100 50  0001 C CNN
	1    2750 4100
	0    -1   -1   0   
$EndComp
$Comp
L Device:C_Small C12
U 1 1
P 4550 3900
F 0 "C12" V 4321 3900 50  0000 C CNN
F 1 "0.01uF" V 4412 3900 50  0000 C CNN
F 2 "Capacitor_SMD:C_0402_1005Metric" H 4550 3900 50  0001 C CNN
F 3 "~" H 4550 3900 50  0001 C CNN
	1    4550 3900
	0    -1   1    0   
$EndComp
$Comp
L Device:C_Small C13
U 1 1
P 3950 3400
F 0 "C13" H 4042 3446 50  0000 L CNN
F 1 "10uF" H 4042 3355 50  0000 L CNN
F 2 "Capacitor_SMD:C_0402_1005Metric" H 3950 3400 50  0001 C CNN
F 3 "~" H 3950 3400 50  0001 C CNN
	1    3950 3400
	1    0    0    -1  
$EndComp
Connection ~ 3950 3500
Wire Wire Line
	3950 3500 3850 3500
Wire Wire Line
	3950 3300 3750 3300
Connection ~ 3750 3300
$EndSCHEMATC
